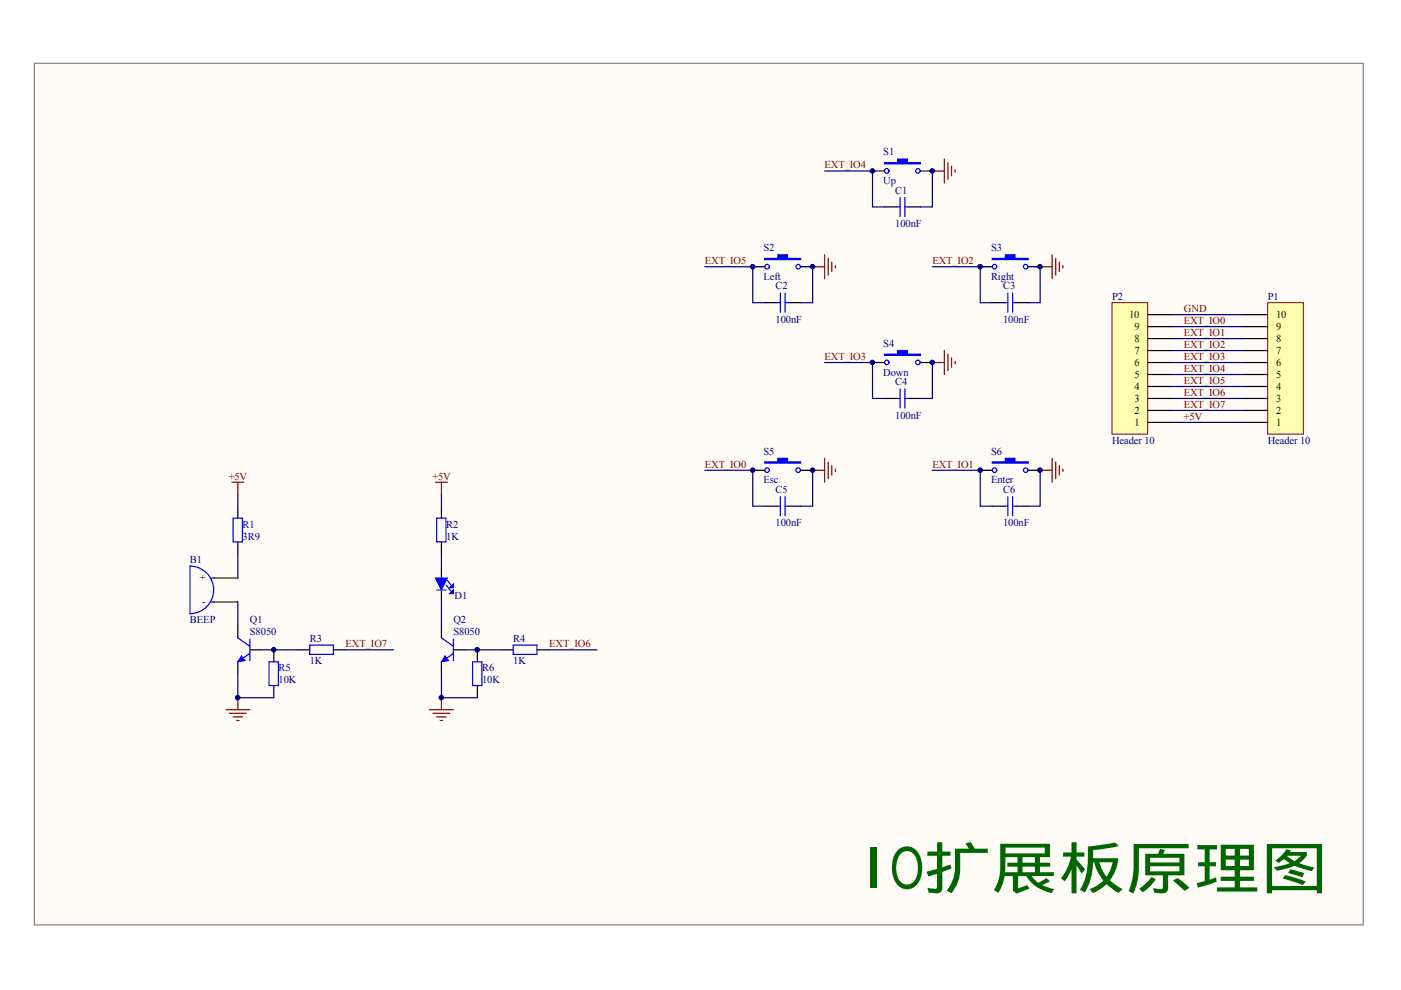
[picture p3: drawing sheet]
<svg xmlns="http://www.w3.org/2000/svg" width="297mm" height="210mm" viewBox="0 0 297 210" stroke-linecap="round" stroke-linejoin="round" font-family="sans-serif">
<path d="M7.3 13.4h281.7v182.7h-281.7z" fill="#fffcf8" stroke="#696969" stroke-width=".21"/>
<path d="M268.8 64.2h7.5v27.8h-7.5z" fill="#ffffb0" stroke="#800000" stroke-width=".21"/>
<g fill="none" stroke="#000" stroke-width=".25">
<path d="M185 36.3h2.5M195.1 36.3h2.6M159.6 56.6h2.5M169.8 56.6h2.5M187.5 43.9h2.6M192.6 43.9h2.5M207.8 56.6h2.6M218 56.6h2.5M162.1 64.2h2.6M167.2 64.2h2.6M185 76.9h2.5M195.1 76.9h2.6"/>
<path d="M210.4 64.2h2.5M215.5 64.2h2.5M263.7 79.4h5.1M263.7 76.9h5.1M263.7 74.3h5.1M263.7 71.8h5.1M263.7 69.3h5.1M263.7 66.7h5.1M159.6 99.7h2.5M169.8 99.7h2.5M187.5 84.5h2.6M192.6 84.5h2.5"/>
<path d="M207.8 99.7h2.6M218 99.7h2.5M263.7 89.6h5.1M263.7 87h5.1M263.7 84.5h5.1M263.7 81.9h5.1M50.4 107.3v2.6M50.4 114.9v2.6M93.6 107.3v2.6M93.6 114.9v2.6M162.1 107.3h2.6M167.2 107.3h2.6"/>
<path d="M210.4 107.3h2.5M215.5 107.3h2.5M45.4 127.6h5M45.4 122.6h5M50.4 132.7v2.5M53 137.8h2.5M58.1 137.8v2.5M63.1 137.8h2.6M70.7 137.8h2.6M93.6 120v2.6M93.6 125.1v2.5M93.6 132.7v2.5"/>
<path d="M96.1 137.8h2.6M101.2 137.8v2.5M106.3 137.8h2.5M113.9 137.8h2.5M50.4 140.3v2.6M58.1 145.4v2.5M93.6 140.3v2.6M101.2 145.4v2.5"/>
</g>
<g fill="#00f" stroke="#00f" stroke-width=".25">
<path d="M95.4 125.9l.7-.8v.8z"/>
<path d="M95.4 124.6l.7-.8v.8z"/>
<path d="M187.5 34.5h2.8v-.8h2.1v.8h2.7v.2h-7.6z" fill-rule="evenodd"/>
<path d="M187.5 75.1h2.8v-.8h2.1v.8h2.7v.2h-7.6z" fill-rule="evenodd"/>
<path d="M162.1 54.8h2.8v-.8h2.1v.8h2.8v.2h-7.7z" fill-rule="evenodd"/>
<path d="M210.4 54.8h2.8v-.8h2v.8h2.8v.2h-7.6z" fill-rule="evenodd"/>
<path d="M210.4 97.9h2.8v-.7h2v.7h2.8v.3h-7.6z" fill-rule="evenodd"/>
<path d="M162.1 97.9h2.8v-.7h2.1v.7h2.8v.3h-7.7z" fill-rule="evenodd"/>
</g>
<g fill="none" stroke="#00f" stroke-width=".25">
<path d="M190.1 43.9h.7M190.8 41.8v4.1M191.8 41.8v4.1M191.8 43.9h.8M164.7 64.2h.7M165.4 62.1v4.1M166.5 64.2h.7M166.5 62.1v4.1M212.9 64.2h.8M213.7 62.1v4.1M214.7 62.1v4.1M214.7 64.2h.8"/>
<path d="M190.1 84.5h.7M190.8 82.5v4M191.8 82.5v4M191.8 84.5h.8M49.4 109.9h2v5h-2zM92.6 109.9h2v5h-2zM164.7 107.3h.7M165.4 105.3v4.1M166.5 105.3v4.1M166.5 107.3h.7M212.9 107.3h.8M213.7 105.3v4.1"/>
<path d="M214.7 105.3v4.1M214.7 107.3h.8M40.3 130.1a5.1 5.1 0 0 0 5-5 5.1 5.1 0 0 0-5-5.1v10.2M44.6 122.6h.8M44.6 127.6h.8M50.4 135.2l2.6 1.8M53 138.5l-2.6 1.8M53 135.5v4.6M65.7 136.8h5v1.9h-5zM92.6 125.1h2M93.6 135.2l2.5 1.8M94.6 124.1l1 1.2"/>
<path d="M94.9 123.1l.7 1M96.1 138.5l-2.5 1.8M96.1 135.5v4.6M108.8 136.8h5.1v1.9h-5.1zM57 140.3h2v5h-2zM100.2 140.3h2v5h-2z"/>
<circle cx="188" cy="36.2" r=".48"/>
<circle cx="194.6" cy="36.2" r=".48"/>
<circle cx="162.6" cy="56.5" r=".48"/>
<circle cx="169.2" cy="56.5" r=".48"/>
<circle cx="210.9" cy="56.5" r=".48"/>
<circle cx="217.5" cy="56.5" r=".48"/>
<circle cx="188" cy="76.8" r=".48"/>
<circle cx="194.6" cy="76.8" r=".48"/>
<circle cx="162.6" cy="99.7" r=".48"/>
<circle cx="169.2" cy="99.7" r=".48"/>
<circle cx="210.9" cy="99.7" r=".48"/>
<circle cx="217.5" cy="99.7" r=".48"/>
</g>
<g fill="none" stroke="#800000" stroke-width=".25">
<path d="M197.7 36.3h2.5M200.2 33.7v5.1M201 34.5v3.5M201.7 35.2v2.1M202.5 36v.5M172.3 56.6h2.5M174.8 54v5.1M175.6 54.8v3.5M176.4 55.5v2.1M177.1 56.3v.5M220.5 56.6h2.6M223.1 54v5.1"/>
<path d="M223.8 54.8v3.5M224.6 55.5v2.1M225.4 56.3v.5M197.7 76.9h2.5M200.2 74.3v5.1M201 75.1v3.5M201.7 75.9v2M202.5 76.6v.5M172.3 99.7h2.5M174.8 97.2v5M175.6 97.9v3.6M176.4 98.7v2"/>
<path d="M177.1 99.5v.5M220.5 99.7h2.6M223.1 97.2v5M223.8 97.9v3.6M224.6 98.7v2M225.4 99.5v.5M49.2 102.2h2.5M50.4 102.2v2.6M92.3 102.2h2.6M93.6 102.2v2.6M47.9 150.5h5.1M48.7 151.2h3.5"/>
<path d="M49.4 152h2M50.2 152.8h.5M50.4 147.9v2.6M91.1 150.5h5M91.8 151.2h3.6M92.6 152h2M93.3 152.8h.5M93.6 147.9v2.6"/>
</g>
<g fill="#00f" stroke="#00f" stroke-width=".21">
<path d="M51.2 139.1l.8 1-1.6 .2z"/>
<path d="M94.4 139.1l.7 1-1.5 .2z"/>
<path d="M92.3 122.6h2.6l-1.3 2.5z"/>
</g>
<g fill="none" stroke="#000080" stroke-width=".25">
<path d="M174.8 36.3h10.2v7.6h2.5M197.7 36.3v7.6h-2.6M149.4 56.6h10.2v7.6h2.5M172.3 56.6v7.6h-2.5M197.7 56.6h10.1v7.6h2.6M220.5 56.6v7.6h-2.5M174.8 76.9h10.2v7.6h2.5M197.7 76.9v7.6h-2.6M248.5 69.3h15.2M248.5 71.8h15.2M248.5 66.7h15.2M248.5 76.9h15.2"/>
<path d="M248.5 79.4h15.2M248.5 74.3h15.2M149.4 99.7h10.2v7.6h2.5M172.3 99.7v7.6h-2.5M197.7 99.7h10.1v7.6h2.6M220.5 99.7v7.6h-2.5M248.5 84.5h15.2M248.5 87h15.2M248.5 81.9h15.2M248.5 89.6h15.2M50.4 104.8v2.5M50.4 117.5v5.1"/>
<path d="M93.6 104.8v2.5M93.6 117.5v2.5M50.4 127.6v5.1M55.5 137.8h7.6M73.3 137.8h10.1M93.6 127.6v5.1M98.7 137.8h7.6M116.4 137.8h10.2M50.4 142.9v5h7.7M93.6 142.9v5h7.6"/>
</g>
<path d="M235.8 64.2h7.5v27.8h-7.5z" fill="#ffffb0" stroke="#800000" stroke-width=".21"/>
<path d="M243.4 79.4h5.1M243.4 76.9h5.1M243.4 74.3h5.1M243.4 71.8h5.1M243.4 69.3h5.1M243.4 66.7h5.1M243.4 89.6h5.1M243.4 87h5.1M243.4 84.5h5.1M243.4 81.9h5.1" fill="none" stroke="#000" stroke-width=".25"/>
<g fill="#000080" stroke="#000080" stroke-width=".21">
<circle cx="50.4" cy="147.9" r=".49"/>
<circle cx="58" cy="137.8" r=".48"/>
<circle cx="93.6" cy="147.9" r=".48"/>
<circle cx="101.2" cy="137.8" r=".49"/>
<circle cx="159.6" cy="99.7" r=".48"/>
<circle cx="159.6" cy="56.5" r=".48"/>
<circle cx="172.3" cy="99.7" r=".48"/>
<circle cx="172.3" cy="56.5" r=".48"/>
<circle cx="185" cy="76.8" r=".48"/>
<circle cx="185" cy="36.2" r=".48"/>
<circle cx="197.7" cy="76.8" r=".48"/>
<circle cx="197.7" cy="36.2" r=".48"/>
<circle cx="207.8" cy="99.7" r=".48"/>
<circle cx="207.8" cy="56.5" r=".48"/>
<circle cx="220.5" cy="99.7" r=".49"/>
<circle cx="220.5" cy="56.5" r=".49"/>
</g>
<text font-size="12.1" fill="#060" x="181.6" y="188.3">IO扩展板原理图</text>
<g font-size="2.2" fill="#800000">
<text x="174.8" y="35.7">EXT_IO4</text>
<text x="149.4" y="56">EXT_IO5</text>
<text x="197.7" y="56">EXT_IO2</text>
<text x="251" y="68.7">EXT_IO0</text>
<text x="251" y="71.2">EXT_IO1</text>
<text x="251" y="66.2">GND</text>
<text x="174.8" y="76.3">EXT_IO3</text>
<text x="251" y="73.8">EXT_IO2</text>
<text x="251" y="76.3">EXT_IO3</text>
<text x="251" y="78.9">EXT_IO4</text>
<text x="251" y="81.4">EXT_IO5</text>
<text x="251" y="83.9">EXT_IO6</text>
<text x="251" y="86.5">EXT_IO7</text>
<text x="251" y="89">+5V</text>
<text x="48.5" y="101.7">+5V</text>
<text x="91.7" y="101.7">+5V</text>
<text x="149.4" y="99.2">EXT_IO0</text>
<text x="197.7" y="99.2">EXT_IO1</text>
<text x="73.3" y="137.2">EXT_IO7</text>
<text x="116.4" y="137.2">EXT_IO6</text>
</g>
<g font-size="2.2" fill="#000080">
<text x="187.3" y="32.9">S1</text>
<text x="187.3" y="39">Up</text>
<text x="189.8" y="41">C1</text>
<text x="161.9" y="53.2">S2</text>
<text x="189.8" y="48.1">100nF</text>
<text x="210.1" y="53.2">S3</text>
<text x="161.9" y="59.3">Left</text>
<text x="210.1" y="59.3">Right</text>
<text x="164.4" y="61.3">C2</text>
<text x="212.7" y="61.3">C3</text>
<text x="235.8" y="63.6">P2</text>
<text x="268.8" y="63.6">P1</text>
<text x="164.4" y="68.5">100nF</text>
<text x="212.7" y="68.5">100nF</text>
<text x="187.3" y="73.5">S4</text>
<text x="187.3" y="79.6">Down</text>
<text x="189.8" y="81.6">C4</text>
<text x="189.8" y="88.8">100nF</text>
<text x="235.8" y="94.1">Header 10</text>
<text x="268.8" y="94.1">Header 10</text>
<text x="161.9" y="96.4">S5</text>
<text x="210.1" y="96.4">S6</text>
<text x="161.9" y="102.5">Esc</text>
<text x="164.4" y="104.5">C5</text>
<text x="210.1" y="102.5">Enter</text>
<text x="212.7" y="104.5">C6</text>
<text x="51.4" y="111.9">R1</text>
<text x="94.6" y="111.9">R2</text>
<text x="164.4" y="111.6">100nF</text>
<text x="212.7" y="111.6">100nF</text>
<text x="40.3" y="119.5">B1</text>
<text x="51.4" y="114.4">3R9</text>
<text x="94.6" y="114.4">1K</text>
<text x="96.4" y="127.1">D1</text>
<text x="40.3" y="132.2">BEEP</text>
<text x="53" y="132.2">Q1</text>
<text x="53" y="134.7">S8050</text>
<text x="65.7" y="136.2">R3</text>
<text x="96.1" y="132.2">Q2</text>
<text x="96.1" y="134.7">S8050</text>
<text x="108.8" y="136.2">R4</text>
<text x="59.1" y="142.3">R5</text>
<text x="65.7" y="140.8">1K</text>
<text x="102.2" y="142.3">R6</text>
<text x="108.8" y="140.8">1K</text>
<text x="59.1" y="144.8">10K</text>
<text x="102.2" y="144.8">10K</text>
</g>
<g font-size="2.2">
<text x="239.4" y="67.4">10</text>
<text x="240.5" y="70">9</text>
<text x="270.5" y="70">9</text>
<text x="270.5" y="67.4">10</text>
<text x="240.5" y="77.6">6</text>
<text x="240.5" y="75.1">7</text>
<text x="240.5" y="72.5">8</text>
<text x="270.5" y="77.6">6</text>
<text x="270.5" y="75.1">7</text>
<text x="270.5" y="72.5">8</text>
<text x="240.5" y="82.7">4</text>
<text x="240.5" y="80.1">5</text>
<text x="270.5" y="82.7">4</text>
<text x="270.5" y="80.1">5</text>
<text x="240.5" y="87.7">2</text>
<text x="240.5" y="85.2">3</text>
<text x="270.5" y="87.7">2</text>
<text x="270.5" y="85.2">3</text>
<text x="240.5" y="90.3">1</text>
<text x="270.5" y="90.3">1</text>
<text x="42.4" y="123.3">+</text>
<text x="42.9" y="128.4">-</text>
</g>
</svg>
